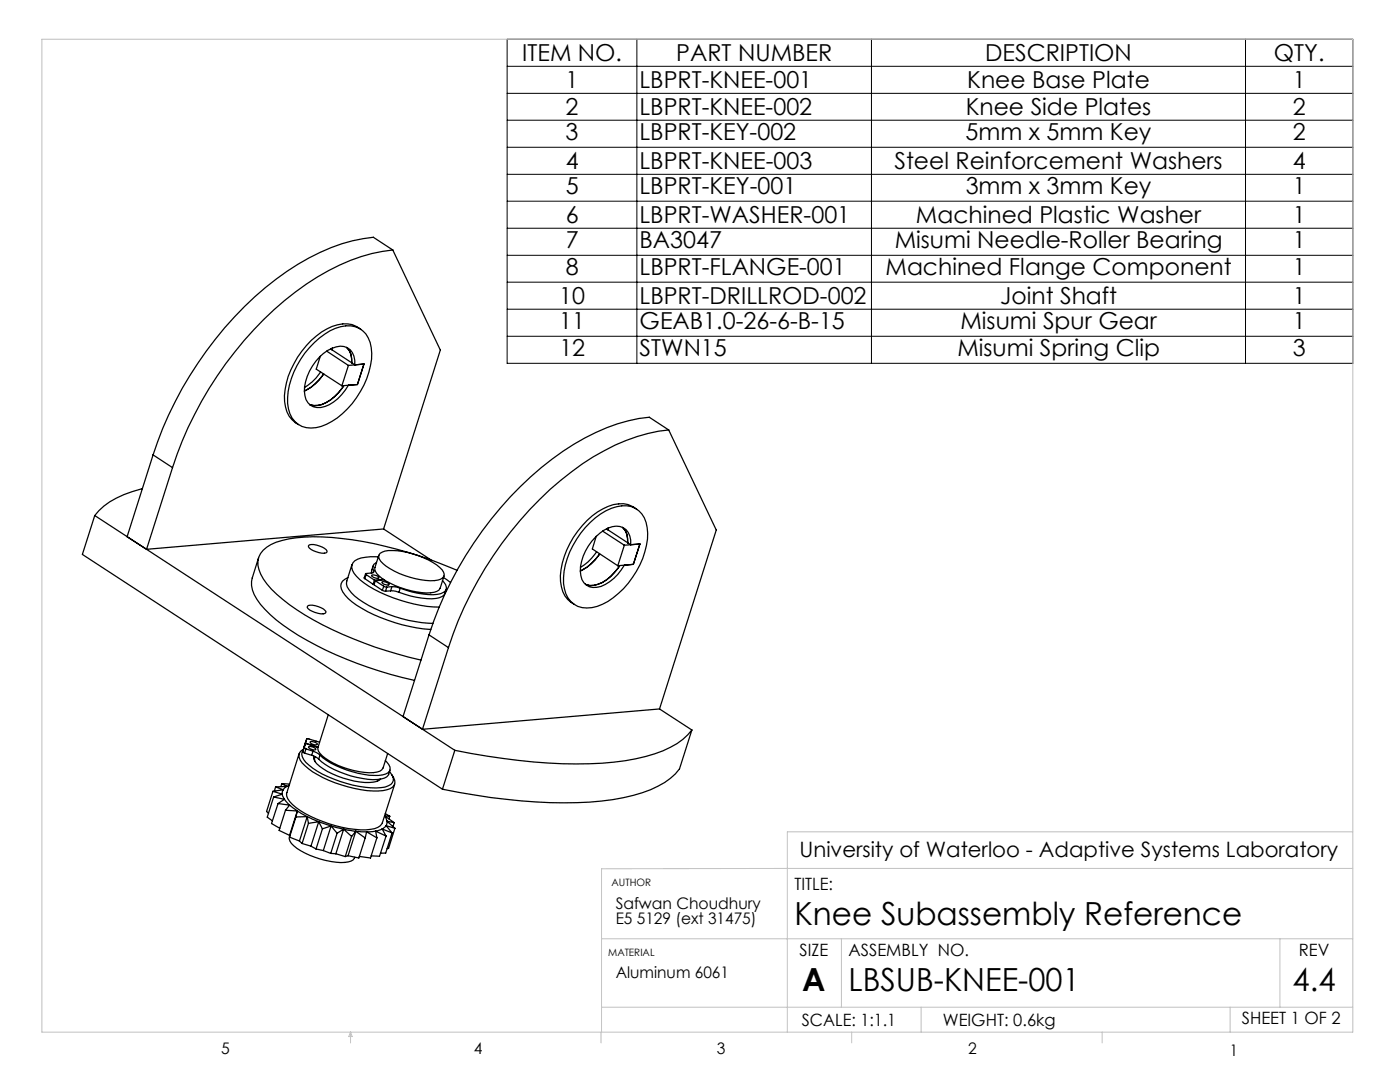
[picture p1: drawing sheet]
<svg xmlns="http://www.w3.org/2000/svg" width="279mm" height="216mm" viewBox="0 0 279 216" stroke-linecap="round" stroke-linejoin="round" font-family="sans-serif">
<g fill="none" stroke="#000" stroke-width=".2">
<path d="M101.2 7.8h168.8v64.7h-168.8zM101.2 18.6h168.8M101.2 13.2h168.8M127.1 7.8v64.7M173.9 7.8v64.7M248.6 7.8v64.7M101.2 24h168.8M101.2 29.4h168.8M101.2 34.8h168.8M101.2 40.1h168.8M101.2 45.5h168.8M101.2 50.9h168.8"/>
<path d="M101.2 56.3h168.8M101.2 61.7h168.8M101.2 67.1h168.8"/>
</g>
<g fill="none" stroke="#c0c0c0" stroke-width=".2">
<path d="M8.4 7.8h261.6v198.2h-261.6zM270 166h-112.9v40M270 173.3l-149.9 .1v32.6M120.1 187.3h149.9M167.9 187.3v13.7M255.4 187.3v13.7M70 206v2.1M70 206l.3 .8h-.7zM119.9 206v2.1M120.1 201h149.9M170 206v2.1M183.8 201v5"/>
<path d="M220 206v2.1M245.5 201v5"/>
</g>
<g fill="none" stroke="#000" stroke-width=".25">
<path d="M78.4 49.9a37.1 37.1 0 0 0-17.3 6.8 72.3 72.3 0 0 0-26.7 36.6M78.4 49.9l-3.9-2.6a37.1 37.1 0 0 0-17.2 6.9 72.7 72.7 0 0 0-26.7 36.6M78.4 49.9l9.5 20-11.3 35.7M62.7 68.4a10 10 0 0 1 7.3-3.4 4.6 4.6 0 0 1 4.1 4.4 15.4 15.4 0 0 1-3.8 11.1 13.1 13.1 0 0 1-7.3 4.8 4.5 4.5 0 0 1-5.4-3.7 14.5 14.5 0 0 1 3.2-11.1zM63.9 71.1l-.8 2.6 5.1 3.3M64 74.2a10 10 0 0 1-3.2 3.1M64.6 74.6a9.6 9.6 0 0 1-3.9 3.4M65.2 70.1l4.3 2.8M66 69.6l.3 .3M66.3 69.4v.5M66.3 69.9l3.9 2.5M68.6 76.9a8.6 8.6 0 0 1-5.2 4h-.7l-.9-.2"/>
<path d="M69.2 69.3a3.4 3.4 0 0 1 1 3.1M69.5 72.9l-1.3 4.1M70.2 72.4l.6 .4M70.8 72.8a3.1 3.1 0 0 0-2.9-3.7 8.3 8.3 0 0 0-6.1 4.9 7.1 7.1 0 0 0-.7 5.7 2.81 2.81 0 0 0 3.8 1.4 9.1 9.1 0 0 0 4.6-4.2M72 65.7a5.2 5.2 0 0 0-5.7-.6 16.7 16.7 0 0 0-9.5 15 5.3 5.3 0 0 0 2.8 4.6M72.6 72.6l-1.3 4.1-3.1 .3M72.6 72.6l-1.8 .2M72.6 72.6l-3.1 .3M28.4 97.5a16.8 16.8 0 0 0-9.5 5.4M30.6 90.8l3.8 2.5M30.6 90.8l-5.2 16.3 3.8 2.5M34.4 93.3l-5.2 16.3"/>
<path d="M133.5 85.8a40.2 40.2 0 0 0-21.6 10 73.7 73.7 0 0 0-22.4 33.4M133.5 85.8l-3.9-2.5a37.1 37.1 0 0 0-17.3 6.8 72.3 72.3 0 0 0-26.7 36.6M133.5 85.8l9.4 20-11.3 35.7M18.9 102.9l71.9 46.8M18.9 102.9l-2.5 7.7 71.9 46.9M51.6 111.3l-1.3 4a5.8 5.8 0 0 0 1.7 5.3 35.1 35.1 0 0 0 11.1 8.2 83.9 83.9 0 0 0 19.6 7M61.6 108.9a2.74 2.74 0 0 1 2.7 .2 1.19 1.19 0 0 1 1 1 2.74 2.74 0 0 1-2.8-.2 1.19 1.19 0 0 1-.9-1zM69.4 115.3a1.79 1.79 0 0 0-1 2.8 15.9 15.9 0 0 0 7.6 5.1 32.1 32.1 0 0 0 10 2.4M70.2 112.7l-1 3.2a1.76 1.76 0 0 0 .4 1.8 14.1 14.1 0 0 0 6.5 4.3 27.3 27.3 0 0 0 10.3 2.4M72.8 115.5l1.7 1.1M73 114.5l-.3 .8 .1 .2M73.1 114.7l1.6 1"/>
<path d="M73.1 114.7l-.3 .8M74.2 114.8l1 .1 .4 .4a1.19 1.19 0 0 1-1.4-.5zM74.4 113l-.2 .8v.5M74.6 113.9a.37 .37 0 0 1-.1 .4 .37 .37 0 0 1-.4 0l-1.1 .1 .1 .3M74.6 113.9l-.1 .4M74.7 116.6h-.2M74.7 115.7l-.2 .9M74.9 115.9l1.7 1.1M74.9 115.9l-.3 .8 1.7 1.1M75.1 112.2a1.11 1.11 0 0 0-.5 1.7M75.5 111.1h-.5a8.2 8.2 0 0 0-4.2 .8 1.69 1.69 0 0 0-.1 2.5 16.9 16.9 0 0 0 7.7 4.9l4.1 1.2a21.3 21.3 0 0 0 5.2 .6M75.6 110.8l-.8 2.4a1.86 1.86 0 0 0 .9 1.8 16.1 16.1 0 0 0 10.9 3.2 1.31 1.31 0 0 0 1.2-.8l.8-2.5"/>
<path d="M75.8 110.4a5.8 5.8 0 0 1 4.5-.4 15.6 15.6 0 0 1 7.9 3.7 1.16 1.16 0 0 1 .4 1.3 1.16 1.16 0 0 1-1.2 .7 15.5 15.5 0 0 1-11.4-3.7 1.08 1.08 0 0 1-.2-1.6zM76.3 116.1h.6l.8 .5a1.36 1.36 0 0 1-1.5-.4zM76.3 117.8l.6 .2M76.6 105.6l-47.4 4M76.6 105.6l9.4 6.1M76.6 115.6l-1.9 .1M76.6 117l.6 .2M76.6 117l-.3 .8M76.7 115.7l-1.8 .2M77.2 117.2l-.3 .8M78 117.9l1.6 .3M78 117.9l-1.1 .1"/>
<path d="M78.2 117.1l1.7 .3M78.2 117.1l-1 .1M78.2 117.1l-.2 .8M79.9 117.4l-.3 .8M88.3 115.9a1.64 1.64 0 0 1 .6 2 5.5 5.5 0 0 1-4.5 .6l-2.2-.4-2.3-.7M88.5 115.3l1.4 .9M89.1 117.6a1.93 1.93 0 0 1-2.1 1.8l-1.8 .1-2.2-.3-3.4-1M91.2 113.8a77.8 77.8 0 0 0-28.8-6.7 19.6 19.6 0 0 0-8.3 1.6 4.1 4.1 0 0 0-2.1 5.9 17.6 17.6 0 0 0 5.7 6.1 74.5 74.5 0 0 0 26.1 11h.2M117.8 104.2a10.2 10.2 0 0 1 7.3-3.3 4.5 4.5 0 0 1 4.1 4.4 15.4 15.4 0 0 1-3.8 11.1 13.3 13.3 0 0 1-7.3 4.8 4.5 4.5 0 0 1-5.5-3.7 13.9 13.9 0 0 1 2.5-9.9l.8-1.2zM119 107l-.8 2.5 5.1 3.4M119.1 110.1a10 10 0 0 1-3.2 3.1M119.7 110.5a9.6 9.6 0 0 1-3.9 3.4"/>
<path d="M120.3 106l4.3 2.8M121 105.5l.4 .3M121.4 105.3v.5M121.4 105.8l3.9 2.5M123.7 112.9a7.5 7.5 0 0 1-6 3.9l-.9-.2M124.2 105.2a3.4 3.4 0 0 1 1.1 3.1M124.6 108.8l3.1-.3-1.3 4.1M124.6 108.8l-1.3 4.1M125.3 108.3l.6 .4a3 3 0 0 0-2.9-3.7 8.5 8.5 0 0 0-6.2 5 7 7 0 0 0-.7 5.6 2.81 2.81 0 0 0 3.8 1.4 9.5 9.5 0 0 0 4.7-4.2l1.8-.2M126.4 112.6l-3.1 .3M127.1 101.6a5.2 5.2 0 0 0-5.7-.6 16.7 16.7 0 0 0-9.5 15 5.1 5.1 0 0 0 2.8 4.6M61.3 121a2.67 2.67 0 0 1 2.7 .2 1.19 1.19 0 0 1 1 1 2.67 2.67 0 0 1-2.7-.2 1.07 1.07 0 0 1-1-1z"/>
<path d="M85.6 126.7l3.9 2.5M85.6 126.7l-5.2 16.3 3.9 2.5M89.5 129.2l-5.2 16.3M54.5 157.9l-1.3 4 .4 .4M54.5 157.9l1.8 .6M54.6 159l-1.3 4.1 1.1 .7M54.6 159l2.2 .5M55 157l-.2 .9M55 157l1.5 .6M56.2 156.4l-.1 .6M56.2 156.4l1.1 .5M56.2 156.4l1.6 .1"/>
<path d="M56.3 158.5l.5 1M56.3 158.5l-1.7 .5M56.5 157.6l-.2 .9M56.5 157.6l-2 .3M56.8 159.5l1 1.2M56.8 159.5l-1.3 .8M57.3 156.9l-.8 .7M57.3 156.9l-2.3 .1M57.7 156.7l-.4 .2M59.7 150.4l-2.4 7.8a1.8 1.8 0 0 0 .5 1.7 18 18 0 0 0 7.9 4.5 18.6 18.6 0 0 0 9.1 .9 2.05 2.05 0 0 0 1.5-1.1l2.5-7.7M60.5 149.7a1.43 1.43 0 0 0 .1 1.9 15 15 0 0 0 7.3 4.3 19.2 19.2 0 0 0 8.9 1.2 1.75 1.75 0 0 0 1.7-1.8l-.7-1.3M60.6 149.5a1.56 1.56 0 0 0-.3 2.7 20.7 20.7 0 0 0 10.5 5.1 13.3 13.3 0 0 0 7.1 .1 1.45 1.45 0 0 0 .6-2.3l-.3-.5"/>
<path d="M60.7 149.2v.1l.4 .1M60.7 149.2l-.3 .8 .4 .3M60.7 149.1h.1M60.8 150.3l1.4 .4M60.9 148.3l2.5 .9M61 148.3l2.5 .8M61 148.3l-.3 .8M61.1 149.4l1.4 .5M61.1 149.4l-.3 .9M61.2 147.5l.4-.1 2.2 .7M61.2 147.5l-.5 1.7M61.2 147.5l-.2 .8"/>
<path d="M61.6 149l1.1 .2 .3 .3a1.32 1.32 0 0 1-1.4-.5zM61.9 148.1a1.37 1.37 0 0 1 1.5 .4 1.2 1.2 0 0 1-1.5-.4zM62.2 150.7l1.4 .8M62.5 149.9l1.4 .8M62.5 149.9l-.3 .8M62.6 150.8a1.56 1.56 0 0 0 .6 1.6 16.7 16.7 0 0 0 11.3 3.7l.7-.2 .8-.4M62.9 151l-.1 .3 .1 .7M63.6 151.5a18.5 18.5 0 0 0 11.7 4 2.41 2.41 0 0 0 2.3-1l.2-.8M63.9 150.7a17.9 17.9 0 0 0 12.4 3.9 1.41 1.41 0 0 0 1.5-1.6l-.9-1.2M63.9 150.7l-.3 .8M65.5 142.6l-2 6.5a1.7 1.7 0 0 0 .8 1.7 15.9 15.9 0 0 0 10.9 3.3 1.48 1.48 0 0 0 1.2-.9l1-2.8M75.7 155.5l-.5 .4"/>
<path d="M90.8 149.7l-2.5 7.8M131.6 141.5l-47.3 4M131.6 141.5l6.5 4.2M138.1 145.7a14.3 14.3 0 0 1-7.5 4.7 54.7 54.7 0 0 1-18.3 2 134 134 0 0 1-21.5-2.7M138.1 145.7l-2.5 7.7a14.3 14.3 0 0 1-7.4 4.8 54.7 54.7 0 0 1-18.4 2l-5.8-.4a130.2 130.2 0 0 1-15.7-2.3M55.5 160.3l2.3 .4M55.5 160.3l-1.3 4 1.6 1M57 161.7l2.3 .1M57 161.7l-1.3 4 2.1 1M57.7 167a1.86 1.86 0 0 0 .9 1.8 16 16 0 0 0 10.9 3.2 1.3 1.3 0 0 0 1.3-.9M57.8 160.7l1.5 1.1M57.8 167l2 .8"/>
<path d="M57.8 166.7v.3M57.8 160.7l-.8 1M59.1 163l-1.3 4M59.3 161.8l2 1.1M59.3 161.8l-.2 1.2M59.3 161.8l-1.5 4.9M59.8 167.8l.5 .5M60.3 168.3l1.8 .5M61.3 162.9l2.3 1.1M61.3 162.9l.3 1.4M61.3 162.9l-1.5 4.9M61.3 162.9l-2.2 .1"/>
<path d="M61.6 164.3l-1.3 4M62.1 168.8l1 .6M63.1 169.4l1.4 .3M63.6 164l2.5 .8M63.6 164l.7 1.4M63.6 164l-1.5 4.8M63.6 164l-2 .3M64.3 165.4l-1.2 4M64.5 169.7l1.5 .6M66 170.3l1 .1M66.1 164.8l2.5 .7M66.1 164.8l-1.8 .6"/>
<path d="M66.1 164.8l-1.6 4.9M66.1 164.8l1.2 1.5M67 170.4l1.9 .5M67.3 166.3l-1.3 4M68.6 165.5l2.4 .4M68.6 165.5l-1.3 .8M68.6 165.5l-1.6 4.9M68.6 165.5l1.6 1.4M69.5 170.7l-.6 .2M70.2 166.9l-1.3 4M71 165.9l2.2 .1M71 165.9l-.8 1"/>
<path d="M71 165.9l-1.5 4.8M71 165.9l1.9 1.3M72.9 167.2l-1.3 4-2.1-.5M73.2 166l-.3 1.2M73.2 166l2 1.2M75 165.8l-1.8 .2M75 165.8l.2 1.4M75 165.8l2 1M75.2 167.2l-1.3 4-2.2-.3M76.3 165.4l-1.3 .4M76.3 165.4l.7 1.4M76.3 165.4l1.9 .8"/>
<path d="M76.8 162.8l.4 1.1M76.8 162.8h.1M76.8 162.8l1.9 1.3M76.8 162.8l1 .1M76.9 162.3l.9 .6M77 164.7l-.7 .7M77 166.8l-1.3 4.1-1.6-.1M77 164.7l1.2 1.5M77 164.7l1.8 .6M77.2 163.9l-.2 .8M77.2 163.9l1.6 1.4M77.2 163.9l1.5 .2"/>
<path d="M77.8 162.9l-.2 .5M78.2 166.2l-1.2 4-1 .1M78.7 164.1l-.3 .8M78.8 165.3l-1.3 4h-.2"/>
</g>
<g font-size="6.3">
<text x="158.6" y="184.5">Knee Subassembly Reference</text>
<text x="160.1" y="197.8">A</text>
<text x="169.4" y="197.8">LBSUB-KNEE-001</text>
<text x="258" y="197.8">4.4</text>
</g>
<g font-size="4.7">
<text x="104.2" y="12.2">ITEM NO.</text>
<text x="112.9" y="17.6">1</text>
<text x="127.6" y="17.6">LBPRT-KNEE-001</text>
<text x="135" y="12.2">PART NUMBER</text>
<text x="193" y="17.6">Knee Base Plate</text>
<text x="196.6" y="12.2">DESCRIPTION</text>
<text x="254.2" y="12.2">QTY.</text>
<text x="258" y="17.6">1</text>
<text x="112.9" y="23">2</text>
<text x="127.6" y="23">LBPRT-KNEE-002</text>
<text x="192.7" y="23">Knee Side Plates</text>
<text x="258" y="23">2</text>
<text x="112.9" y="27.9">3</text>
<text x="127.6" y="27.9">LBPRT-KEY-002</text>
<text x="192.7" y="27.9">5mm x 5mm Key</text>
<text x="258" y="27.9">2</text>
<text x="112.9" y="33.7">4</text>
<text x="127.6" y="33.7">LBPRT-KNEE-003</text>
<text x="178.5" y="33.7">Steel Reinforcement Washers</text>
<text x="258" y="33.7">4</text>
<text x="112.9" y="38.7">5</text>
<text x="127.6" y="38.7">LBPRT-KEY-001</text>
<text x="192.7" y="38.7">3mm x 3mm Key</text>
<text x="258" y="38.7">1</text>
<text x="112.9" y="44.5">6</text>
<text x="127.6" y="44.5">LBPRT-WASHER-001</text>
<text x="182.8" y="44.5">Machined Plastic Washer</text>
<text x="258" y="44.5">1</text>
<text x="112.9" y="49.5">7</text>
<text x="127.6" y="49.5">BA3047</text>
<text x="178.6" y="49.5">Misumi Needle-Roller Bearing</text>
<text x="258" y="49.5">1</text>
<text x="112.9" y="54.9">8</text>
<text x="127.6" y="54.9">LBPRT-FLANGE-001</text>
<text x="176.7" y="54.9">Machined Flange Component</text>
<text x="258" y="54.9">1</text>
<text x="111.6" y="60.7">10</text>
<text x="111.6" y="65.6">11</text>
<text x="127.6" y="60.7">LBPRT-DRILLROD-002</text>
<text x="127.6" y="65.6">GEAB1.0-26-6-B-15</text>
<text x="191.7" y="65.6">Misumi Spur Gear</text>
<text x="199.6" y="60.7">Joint Shaft</text>
<text x="258" y="60.7">1</text>
<text x="258" y="65.6">1</text>
<text x="111.6" y="71">12</text>
<text x="127.7" y="71">STWN15</text>
<text x="191.1" y="71">Misumi Spring Clip</text>
<text x="258" y="71">3</text>
</g>
<text font-size="4.2" x="159.6" y="171.1">University of Waterloo - Adaptive Systems Laboratory</text>
<g font-size="3.4">
<text x="158.6" y="177.7">TITLE:</text>
<text x="159.6" y="190.7">SIZE</text>
<text x="169.3" y="190.7">ASSEMBLY NO.</text>
<text x="259.2" y="190.7">REV</text>
<text x="160" y="204.7">SCALE: 1:1.1</text>
<text x="188.2" y="204.7">WEIGHT: 0.6kg</text>
<text x="247.8" y="204.4">SHEET 1 OF 2</text>
</g>
<g font-size="3.2">
<text x="122.9" y="181.3">Safwan Choudhury</text>
<text x="122.9" y="184.5">E5 5129 (ext 31475)</text>
<text x="122.9" y="195.1">Aluminum 6061</text>
<text x="44.2" y="210.4">5</text>
<text x="94.6" y="210.3">4</text>
<text x="143.1" y="210.4">3</text>
<text x="193.2" y="210.3">2</text>
<text x="245.4" y="210.6">1</text>
</g>
<g font-size="2">
<text x="122.1" y="176.7">AUTHOR</text>
<text x="121.4" y="190.7">MATERIAL</text>
</g>
</svg>
